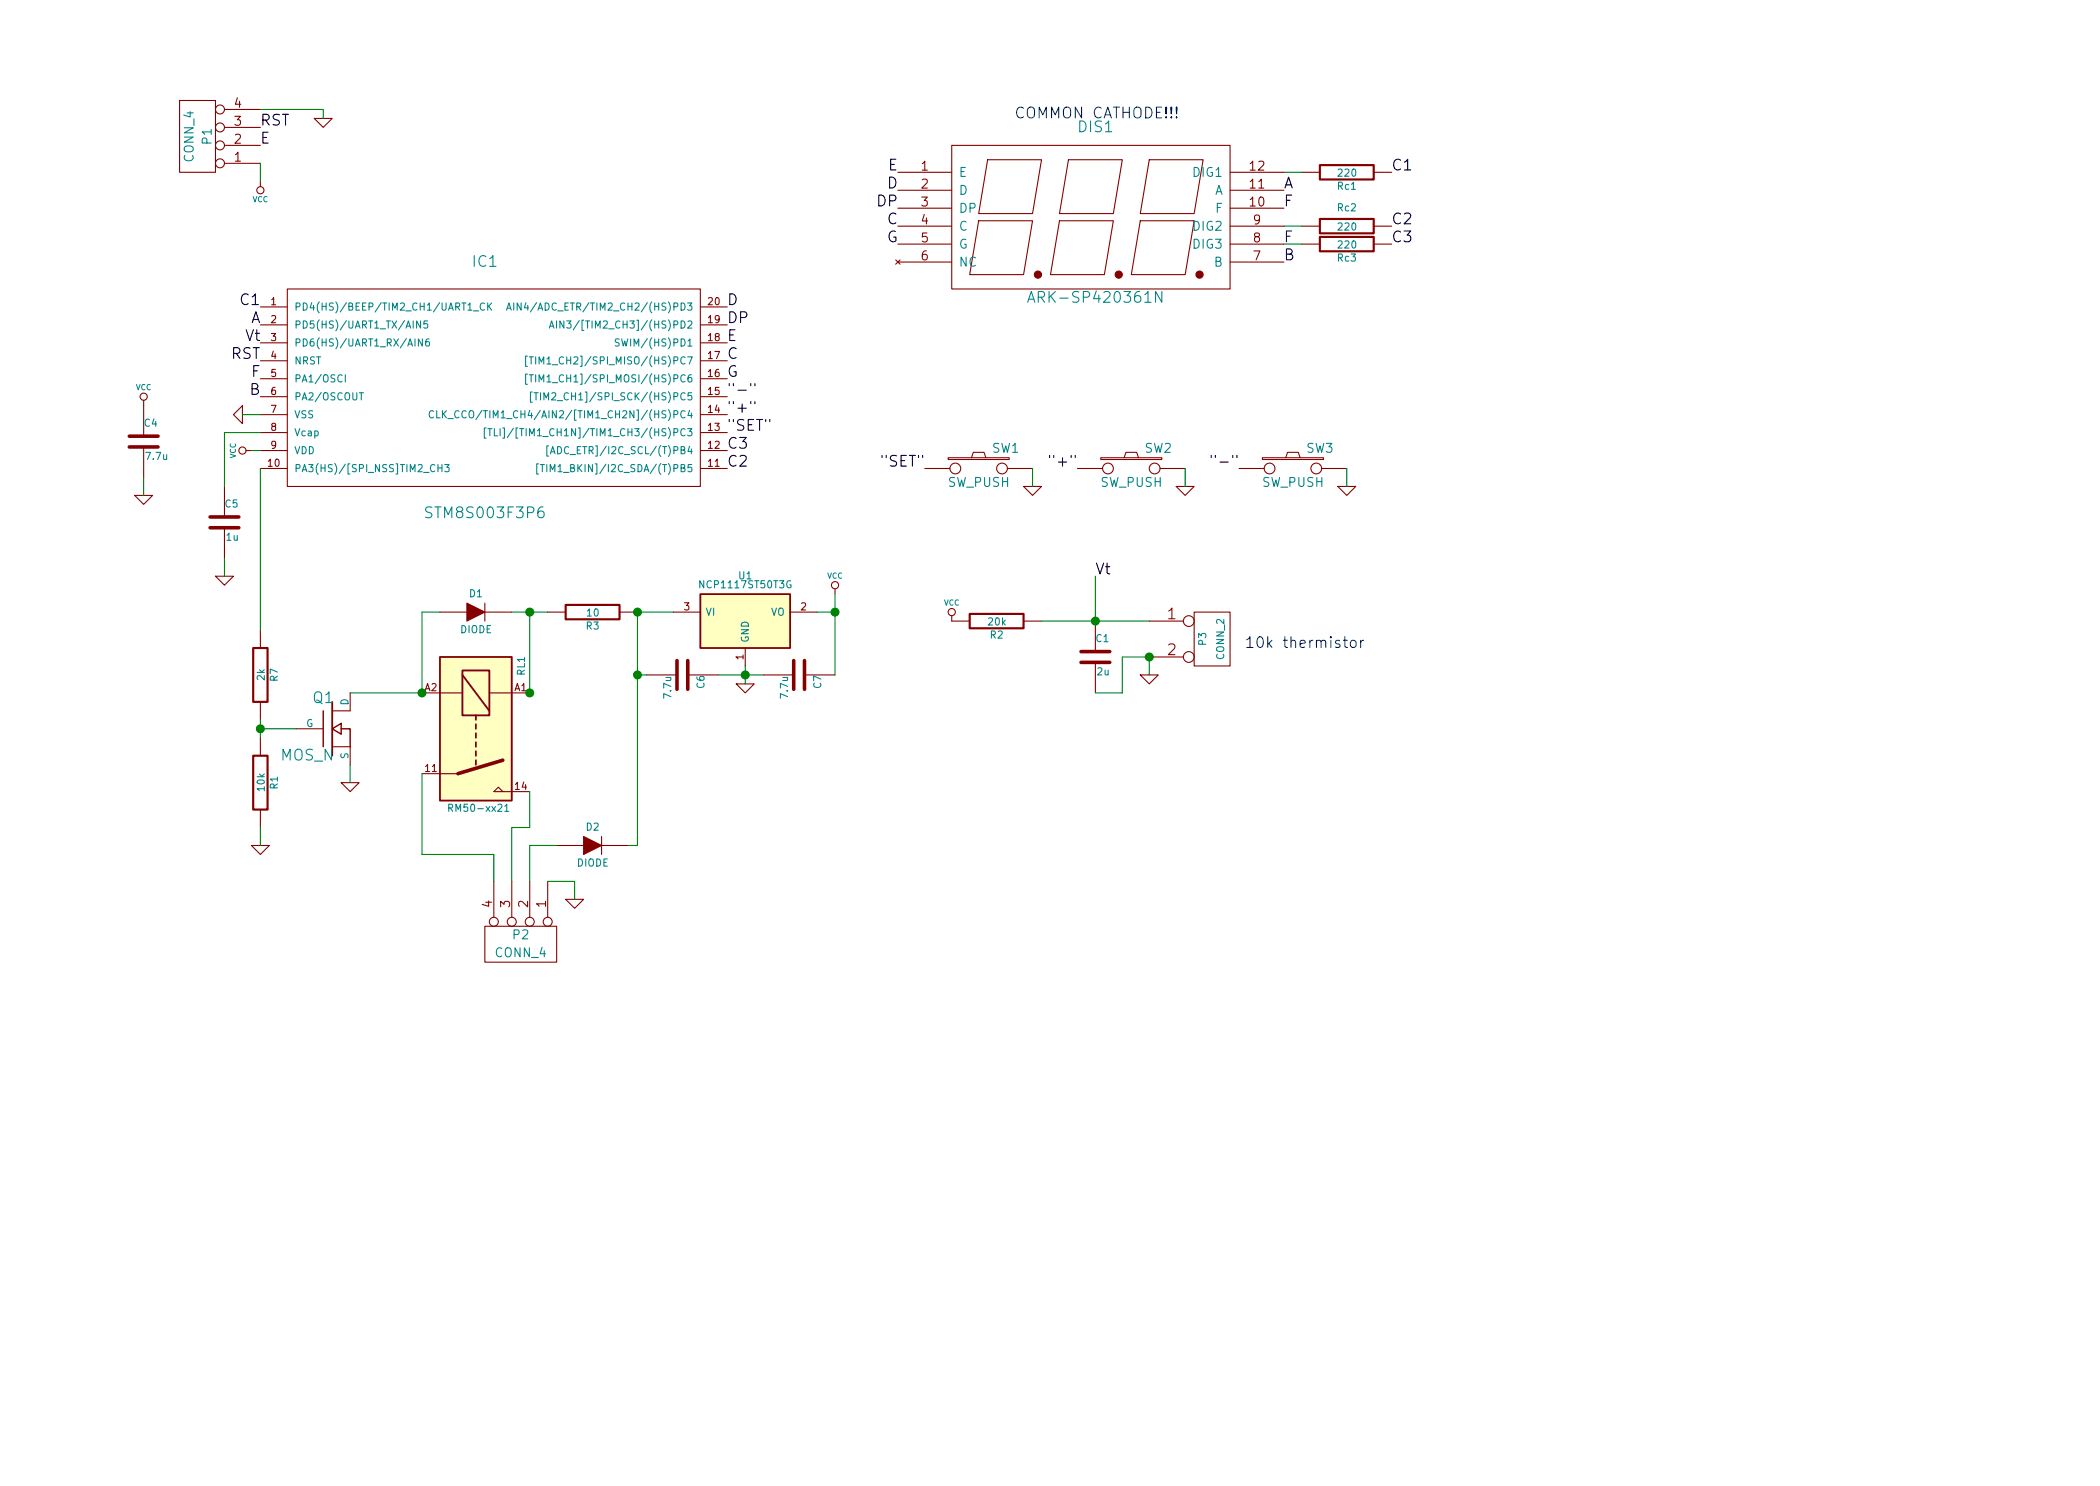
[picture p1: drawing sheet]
EESchema Schematic File Version 2
LIBS:power
LIBS:device
LIBS:transistors
LIBS:conn
LIBS:linear
LIBS:regul
LIBS:74xx
LIBS:cmos4000
LIBS:adc-dac
LIBS:memory
LIBS:xilinx
LIBS:special
LIBS:microcontrollers
LIBS:dsp
LIBS:microchip
LIBS:analog_switches
LIBS:motorola
LIBS:texas
LIBS:intel
LIBS:audio
LIBS:interface
LIBS:digital-audio
LIBS:philips
LIBS:display
LIBS:cypress
LIBS:siliconi
LIBS:opto
LIBS:atmel
LIBS:contrib
LIBS:valves
LIBS:stm8
LIBS:seven_segm
LIBS:stm8s003
LIBS:relays
LIBS:thermostat-cache
EELAYER 24 0
EELAYER END
$Descr A4 11693 8268
encoding utf-8
Sheet 1 1
Title ""
Date "16 feb 2015"
Rev ""
Comp ""
Comment1 ""
Comment2 ""
Comment3 ""
Comment4 ""
$EndDescr
$Comp
L STM8S003F3P6 IC1
U 1 1
P 2700 2050
F 0 "IC1" H 2700 2650 60  0000 C CNN
F 1 "STM8S003F3P6" H 2700 1250 60  0000 C CNN
F 2 "TSSOP20" H 2600 2550 60  0001 C CNN
F 3 "~" H 2700 2050 60  0000 C CNN
	1    2700 2050
	1    0    0    -1  
$EndComp
$Comp
L ARK-SP410361N DIS1
U 1 1
P 6100 1200
F 0 "DIS1" H 6100 1700 60  0000 C CNN
F 1 "ARK-SP420361N" H 6100 750 60  0000 C CNN
F 2 "~" H 5850 1200 60  0000 C CNN
F 3 "~" H 5850 1200 60  0000 C CNN
	1    6100 1200
	1    0    0    -1  
$EndComp
Text Label 5000 1350 2    60   ~ 0
G
Text Label 5000 1150 2    60   ~ 0
DP
Text Label 7150 1050 0    60   ~ 0
A
Text Label 7150 1150 0    60   ~ 0
F
Text Label 5000 1050 2    60   ~ 0
D
Text Label 5000 950  2    60   ~ 0
E
Text Label 5000 1250 2    60   ~ 0
C
Text Label 7150 1450 0    60   ~ 0
B
Text Label 7750 950  0    60   ~ 0
C1
Text Label 7750 1250 0    60   ~ 0
C2
Text Label 7750 1350 0    60   ~ 0
C3
$Comp
L VCC #PWR01
U 1 1
P 1400 2500
F 0 "#PWR01" H 1400 2600 30  0001 C CNN
F 1 "VCC" H 1400 2600 30  0000 C CNN
F 2 "" H 1400 2500 60  0000 C CNN
F 3 "" H 1400 2500 60  0000 C CNN
	1    1400 2500
	0    -1   -1   0   
$EndComp
$Comp
L GND #PWR02
U 1 1
P 1350 2300
F 0 "#PWR02" H 1350 2300 30  0001 C CNN
F 1 "GND" H 1350 2230 30  0001 C CNN
F 2 "" H 1350 2300 60  0000 C CNN
F 3 "" H 1350 2300 60  0000 C CNN
	1    1350 2300
	0    1    1    0   
$EndComp
$Comp
L C C5
U 1 1
P 1250 2900
F 0 "C5" H 1250 3000 40  0000 L CNN
F 1 "1u" H 1256 2815 40  0000 L CNN
F 2 "" H 1288 2750 30  0000 C CNN
F 3 "" H 1250 2900 60  0000 C CNN
	1    1250 2900
	1    0    0    -1  
$EndComp
Wire Wire Line
	1250 2400 1450 2400
$Comp
L GND #PWR03
U 1 1
P 1250 3200
F 0 "#PWR03" H 1250 3200 30  0001 C CNN
F 1 "GND" H 1250 3130 30  0001 C CNN
F 2 "" H 1250 3200 60  0000 C CNN
F 3 "" H 1250 3200 60  0000 C CNN
	1    1250 3200
	1    0    0    -1  
$EndComp
Wire Wire Line
	1250 3200 1250 3100
Wire Wire Line
	1350 2300 1450 2300
Wire Wire Line
	1400 2500 1450 2500
Text Label 1450 2000 2    60   ~ 0
RST
$Comp
L C C4
U 1 1
P 800 2450
F 0 "C4" H 800 2550 40  0000 L CNN
F 1 "7.7u" H 806 2365 40  0000 L CNN
F 2 "" H 838 2300 30  0000 C CNN
F 3 "" H 800 2450 60  0000 C CNN
	1    800  2450
	1    0    0    -1  
$EndComp
$Comp
L GND #PWR04
U 1 1
P 800 2750
F 0 "#PWR04" H 800 2750 30  0001 C CNN
F 1 "GND" H 800 2680 30  0001 C CNN
F 2 "" H 800 2750 60  0000 C CNN
F 3 "" H 800 2750 60  0000 C CNN
	1    800  2750
	1    0    0    -1  
$EndComp
Wire Wire Line
	800  2750 800  2650
$Comp
L VCC #PWR05
U 1 1
P 800 2250
F 0 "#PWR05" H 800 2350 30  0001 C CNN
F 1 "VCC" H 800 2350 30  0000 C CNN
F 2 "" H 800 2250 60  0000 C CNN
F 3 "" H 800 2250 60  0000 C CNN
	1    800  2250
	1    0    0    -1  
$EndComp
Text Notes 5650 650  0    60   ~ 0
COMMON CATHODE!!!
$Comp
L R Rc1
U 1 1
P 7500 950
F 0 "Rc1" V 7580 950 40  0000 C CNN
F 1 "220" V 7507 951 40  0000 C CNN
F 2 "" V 7430 950 30  0000 C CNN
F 3 "" H 7500 950 30  0000 C CNN
	1    7500 950 
	0    1    1    0   
$EndComp
Wire Wire Line
	7250 950  7150 950 
$Comp
L R Rc2
U 1 1
P 7500 1250
F 0 "Rc2" V 7400 1250 40  0000 C CNN
F 1 "220" V 7507 1251 40  0000 C CNN
F 2 "" V 7430 1250 30  0000 C CNN
F 3 "" H 7500 1250 30  0000 C CNN
	1    7500 1250
	0    1    1    0   
$EndComp
Wire Wire Line
	7250 1250 7150 1250
Text Label 7150 1350 0    60   ~ 0
F
$Comp
L R Rc3
U 1 1
P 7500 1350
F 0 "Rc3" V 7580 1350 40  0000 C CNN
F 1 "220" V 7507 1351 40  0000 C CNN
F 2 "" V 7430 1350 30  0000 C CNN
F 3 "" H 7500 1350 30  0000 C CNN
	1    7500 1350
	0    1    1    0   
$EndComp
Wire Wire Line
	7250 1350 7150 1350
$Comp
L CONN_4 P1
U 1 1
P 1100 750
F 0 "P1" V 1050 750 50  0000 C CNN
F 1 "CONN_4" V 1150 750 50  0000 C CNN
F 2 "" H 1100 750 60  0000 C CNN
F 3 "" H 1100 750 60  0000 C CNN
	1    1100 750 
	-1   0    0    1   
$EndComp
$Comp
L GND #PWR06
U 1 1
P 1800 650
F 0 "#PWR06" H 1800 650 30  0001 C CNN
F 1 "GND" H 1800 580 30  0001 C CNN
F 2 "" H 1800 650 60  0000 C CNN
F 3 "" H 1800 650 60  0000 C CNN
	1    1800 650 
	1    0    0    -1  
$EndComp
Wire Wire Line
	1450 600  1800 600 
$Comp
L VCC #PWR07
U 1 1
P 1450 1000
F 0 "#PWR07" H 1450 1100 30  0001 C CNN
F 1 "VCC" H 1450 1100 30  0000 C CNN
F 2 "" H 1450 1000 60  0000 C CNN
F 3 "" H 1450 1000 60  0000 C CNN
	1    1450 1000
	-1   0    0    1   
$EndComp
Wire Wire Line
	1450 1000 1450 900 
Text Label 1450 700  0    60   ~ 0
RST
Wire Wire Line
	1800 600  1800 650 
Text Label 1450 800  0    60   ~ 0
E
Text Label 4050 1900 0    60   ~ 0
E
Text Label 4050 1700 0    60   ~ 0
D
Text Label 4050 1800 0    60   ~ 0
DP
Text Label 4050 2000 0    60   ~ 0
C
Text Label 4050 2100 0    60   ~ 0
G
$Comp
L SW_PUSH SW1
U 1 1
P 5450 2600
F 0 "SW1" H 5600 2710 50  0000 C CNN
F 1 "SW_PUSH" H 5450 2520 50  0000 C CNN
F 2 "" H 5450 2600 60  0000 C CNN
F 3 "" H 5450 2600 60  0000 C CNN
	1    5450 2600
	1    0    0    -1  
$EndComp
$Comp
L SW_PUSH SW2
U 1 1
P 6300 2600
F 0 "SW2" H 6450 2710 50  0000 C CNN
F 1 "SW_PUSH" H 6300 2520 50  0000 C CNN
F 2 "" H 6300 2600 60  0000 C CNN
F 3 "" H 6300 2600 60  0000 C CNN
	1    6300 2600
	1    0    0    -1  
$EndComp
$Comp
L SW_PUSH SW3
U 1 1
P 7200 2600
F 0 "SW3" H 7350 2710 50  0000 C CNN
F 1 "SW_PUSH" H 7200 2520 50  0000 C CNN
F 2 "" H 7200 2600 60  0000 C CNN
F 3 "" H 7200 2600 60  0000 C CNN
	1    7200 2600
	1    0    0    -1  
$EndComp
$Comp
L GND #PWR08
U 1 1
P 5750 2700
F 0 "#PWR08" H 5750 2700 30  0001 C CNN
F 1 "GND" H 5750 2630 30  0001 C CNN
F 2 "" H 5750 2700 60  0000 C CNN
F 3 "" H 5750 2700 60  0000 C CNN
	1    5750 2700
	1    0    0    -1  
$EndComp
Wire Wire Line
	5750 2700 5750 2600
$Comp
L GND #PWR09
U 1 1
P 6600 2700
F 0 "#PWR09" H 6600 2700 30  0001 C CNN
F 1 "GND" H 6600 2630 30  0001 C CNN
F 2 "" H 6600 2700 60  0000 C CNN
F 3 "" H 6600 2700 60  0000 C CNN
	1    6600 2700
	1    0    0    -1  
$EndComp
Wire Wire Line
	6600 2700 6600 2600
$Comp
L GND #PWR010
U 1 1
P 7500 2700
F 0 "#PWR010" H 7500 2700 30  0001 C CNN
F 1 "GND" H 7500 2630 30  0001 C CNN
F 2 "" H 7500 2700 60  0000 C CNN
F 3 "" H 7500 2700 60  0000 C CNN
	1    7500 2700
	1    0    0    -1  
$EndComp
Wire Wire Line
	7500 2700 7500 2600
Text Label 6900 2600 2    60   ~ 0
"-"
Text Label 6000 2600 2    60   ~ 0
"+"
Text Label 5150 2600 2    60   ~ 0
"SET"
Text Label 4050 2400 0    60   ~ 0
"SET"
Text Label 4050 2300 0    60   ~ 0
"+"
Text Label 4050 2200 0    60   ~ 0
"-"
Text Label 4050 2600 0    60   ~ 0
C2
Text Label 4050 2500 0    60   ~ 0
C3
Text Label 1450 1700 2    60   ~ 0
C1
Text Label 1450 1800 2    60   ~ 0
A
Text Label 1450 2100 2    60   ~ 0
F
Text Label 1450 2200 2    60   ~ 0
B
$Comp
L R R7
U 1 1
P 1450 3750
F 0 "R7" V 1530 3750 40  0000 C CNN
F 1 "2k" V 1457 3751 40  0000 C CNN
F 2 "" V 1380 3750 30  0000 C CNN
F 3 "" H 1450 3750 30  0000 C CNN
	1    1450 3750
	1    0    0    -1  
$EndComp
$Comp
L R R1
U 1 1
P 1450 4350
F 0 "R1" V 1530 4350 40  0000 C CNN
F 1 "10k" V 1457 4351 40  0000 C CNN
F 2 "" V 1380 4350 30  0000 C CNN
F 3 "" H 1450 4350 30  0000 C CNN
	1    1450 4350
	1    0    0    -1  
$EndComp
$Comp
L GND #PWR011
U 1 1
P 1450 4700
F 0 "#PWR011" H 1450 4700 30  0001 C CNN
F 1 "GND" H 1450 4630 30  0001 C CNN
F 2 "" H 1450 4700 60  0000 C CNN
F 3 "" H 1450 4700 60  0000 C CNN
	1    1450 4700
	1    0    0    -1  
$EndComp
Wire Wire Line
	1450 4700 1450 4600
Wire Wire Line
	1450 4000 1450 4100
Wire Wire Line
	1450 2600 1450 3500
$Comp
L MOS_N Q1
U 1 1
P 1850 4050
F 0 "Q1" H 1860 4220 60  0000 R CNN
F 1 "MOS_N" H 1860 3900 60  0000 R CNN
F 2 "" H 1850 4050 60  0000 C CNN
F 3 "" H 1850 4050 60  0000 C CNN
	1    1850 4050
	1    0    0    -1  
$EndComp
Wire Wire Line
	1650 4050 1450 4050
Connection ~ 1450 4050
$Comp
L GND #PWR012
U 1 1
P 1950 4350
F 0 "#PWR012" H 1950 4350 30  0001 C CNN
F 1 "GND" H 1950 4280 30  0001 C CNN
F 2 "" H 1950 4350 60  0000 C CNN
F 3 "" H 1950 4350 60  0000 C CNN
	1    1950 4350
	1    0    0    -1  
$EndComp
Wire Wire Line
	1950 4350 1950 4250
$Comp
L RM50-xx21 RL1
U 1 1
P 2650 4050
F 0 "RL1" H 2300 4300 40  0000 C CNN
F 1 "RM50-xx21" V 3095 4065 40  0000 C CNN
F 2 "" H 2650 4050 60  0000 C CNN
F 3 "" H 2650 4050 60  0000 C CNN
	1    2650 4050
	0    1    1    0   
$EndComp
Wire Wire Line
	1950 3850 2350 3850
$Comp
L CONN_4 P2
U 1 1
P 2900 5250
F 0 "P2" V 2850 5250 50  0000 C CNN
F 1 "CONN_4" V 2950 5250 50  0000 C CNN
F 2 "" H 2900 5250 60  0000 C CNN
F 3 "" H 2900 5250 60  0000 C CNN
	1    2900 5250
	0    1    1    0   
$EndComp
Wire Wire Line
	2750 4900 2750 4750
Wire Wire Line
	2750 4750 2350 4750
Wire Wire Line
	2350 4750 2350 4300
Wire Wire Line
	2850 4900 2850 4600
Wire Wire Line
	2850 4600 2950 4600
Wire Wire Line
	2950 4600 2950 4400
$Comp
L GND #PWR013
U 1 1
P 3200 5000
F 0 "#PWR013" H 3200 5000 30  0001 C CNN
F 1 "GND" H 3200 4930 30  0001 C CNN
F 2 "" H 3200 5000 60  0000 C CNN
F 3 "" H 3200 5000 60  0000 C CNN
	1    3200 5000
	1    0    0    -1  
$EndComp
Wire Wire Line
	3200 5000 3200 4900
Wire Wire Line
	3200 4900 3050 4900
$Comp
L DIODE D2
U 1 1
P 3300 4700
F 0 "D2" H 3300 4800 40  0000 C CNN
F 1 "DIODE" H 3300 4600 40  0000 C CNN
F 2 "" H 3300 4700 60  0000 C CNN
F 3 "" H 3300 4700 60  0000 C CNN
	1    3300 4700
	1    0    0    -1  
$EndComp
Wire Wire Line
	2950 4900 2950 4700
Wire Wire Line
	2950 4700 3100 4700
$Comp
L DIODE D1
U 1 1
P 2650 3400
F 0 "D1" H 2650 3500 40  0000 C CNN
F 1 "DIODE" H 2650 3300 40  0000 C CNN
F 2 "" H 2650 3400 60  0000 C CNN
F 3 "" H 2650 3400 60  0000 C CNN
	1    2650 3400
	1    0    0    -1  
$EndComp
Wire Wire Line
	2350 3850 2350 3400
Wire Wire Line
	2350 3400 2450 3400
Connection ~ 2350 3850
Connection ~ 2950 3850
Wire Wire Line
	2950 3850 2950 3400
Wire Wire Line
	2850 3400 3050 3400
$Comp
L R R3
U 1 1
P 3300 3400
F 0 "R3" V 3380 3400 40  0000 C CNN
F 1 "10" V 3307 3401 40  0000 C CNN
F 2 "" V 3230 3400 30  0000 C CNN
F 3 "" H 3300 3400 30  0000 C CNN
	1    3300 3400
	0    1    1    0   
$EndComp
Connection ~ 2950 3400
Wire Wire Line
	3550 3400 3550 4700
Wire Wire Line
	3550 4700 3500 4700
$Comp
L NCP1117ST50T3G U1
U 1 1
P 4150 3450
F 0 "U1" H 4150 3700 40  0000 C CNN
F 1 "NCP1117ST50T3G" H 4150 3650 40  0000 C CNN
F 2 "" H 4150 3450 60  0000 C CNN
F 3 "" H 4150 3450 60  0000 C CNN
	1    4150 3450
	1    0    0    -1  
$EndComp
Wire Wire Line
	3750 3400 3550 3400
Connection ~ 3550 3400
$Comp
L GND #PWR014
U 1 1
P 4150 3800
F 0 "#PWR014" H 4150 3800 30  0001 C CNN
F 1 "GND" H 4150 3730 30  0001 C CNN
F 2 "" H 4150 3800 60  0000 C CNN
F 3 "" H 4150 3800 60  0000 C CNN
	1    4150 3800
	1    0    0    -1  
$EndComp
Wire Wire Line
	4150 3800 4150 3700
$Comp
L C C6
U 1 1
P 3800 3750
F 0 "C6" H 3800 3850 40  0000 L CNN
F 1 "7.7u" H 3806 3665 40  0000 L CNN
F 2 "" H 3838 3600 30  0000 C CNN
F 3 "" H 3800 3750 60  0000 C CNN
	1    3800 3750
	0    1    1    0   
$EndComp
Wire Wire Line
	3550 3750 3600 3750
Connection ~ 3550 3750
Wire Wire Line
	4000 3750 4250 3750
Connection ~ 4150 3750
$Comp
L C C7
U 1 1
P 4450 3750
F 0 "C7" H 4450 3850 40  0000 L CNN
F 1 "7.7u" H 4456 3665 40  0000 L CNN
F 2 "" H 4488 3600 30  0000 C CNN
F 3 "" H 4450 3750 60  0000 C CNN
	1    4450 3750
	0    1    1    0   
$EndComp
Wire Wire Line
	4550 3400 4650 3400
Wire Wire Line
	4650 3300 4650 3750
$Comp
L VCC #PWR015
U 1 1
P 4650 3300
F 0 "#PWR015" H 4650 3400 30  0001 C CNN
F 1 "VCC" H 4650 3400 30  0000 C CNN
F 2 "" H 4650 3300 60  0000 C CNN
F 3 "" H 4650 3300 60  0000 C CNN
	1    4650 3300
	1    0    0    -1  
$EndComp
Connection ~ 4650 3400
$Comp
L CONN_2 P3
U 1 1
P 6750 3550
F 0 "P3" V 6700 3550 40  0000 C CNN
F 1 "CONN_2" V 6800 3550 40  0000 C CNN
F 2 "" H 6750 3550 60  0000 C CNN
F 3 "" H 6750 3550 60  0000 C CNN
	1    6750 3550
	1    0    0    -1  
$EndComp
$Comp
L GND #PWR016
U 1 1
P 6400 3750
F 0 "#PWR016" H 6400 3750 30  0001 C CNN
F 1 "GND" H 6400 3680 30  0001 C CNN
F 2 "" H 6400 3750 60  0000 C CNN
F 3 "" H 6400 3750 60  0000 C CNN
	1    6400 3750
	1    0    0    -1  
$EndComp
Wire Wire Line
	6400 3750 6400 3650
$Comp
L C C1
U 1 1
P 6100 3650
F 0 "C1" H 6100 3750 40  0000 L CNN
F 1 "2u" H 6106 3565 40  0000 L CNN
F 2 "" H 6138 3500 30  0000 C CNN
F 3 "" H 6100 3650 60  0000 C CNN
	1    6100 3650
	1    0    0    -1  
$EndComp
$Comp
L R R2
U 1 1
P 5550 3450
F 0 "R2" V 5630 3450 40  0000 C CNN
F 1 "20k" V 5557 3451 40  0000 C CNN
F 2 "" V 5480 3450 30  0000 C CNN
F 3 "" H 5550 3450 30  0000 C CNN
	1    5550 3450
	0    1    1    0   
$EndComp
Wire Wire Line
	5800 3450 6400 3450
Connection ~ 6100 3450
Wire Wire Line
	6100 3850 6250 3850
Wire Wire Line
	6250 3850 6250 3650
Wire Wire Line
	6250 3650 6400 3650
Connection ~ 6400 3650
Text Notes 7600 3600 2    60   ~ 0
10k thermistor
$Comp
L VCC #PWR017
U 1 1
P 5300 3450
F 0 "#PWR017" H 5300 3550 30  0001 C CNN
F 1 "VCC" H 5300 3550 30  0000 C CNN
F 2 "" H 5300 3450 60  0000 C CNN
F 3 "" H 5300 3450 60  0000 C CNN
	1    5300 3450
	1    0    0    -1  
$EndComp
Wire Wire Line
	6100 3450 6100 3200
Text Label 6100 3200 0    60   ~ 0
Vt
Text Label 1450 1900 2    60   ~ 0
Vt
Wire Wire Line
	1250 2400 1250 2700
$EndSCHEMATC
